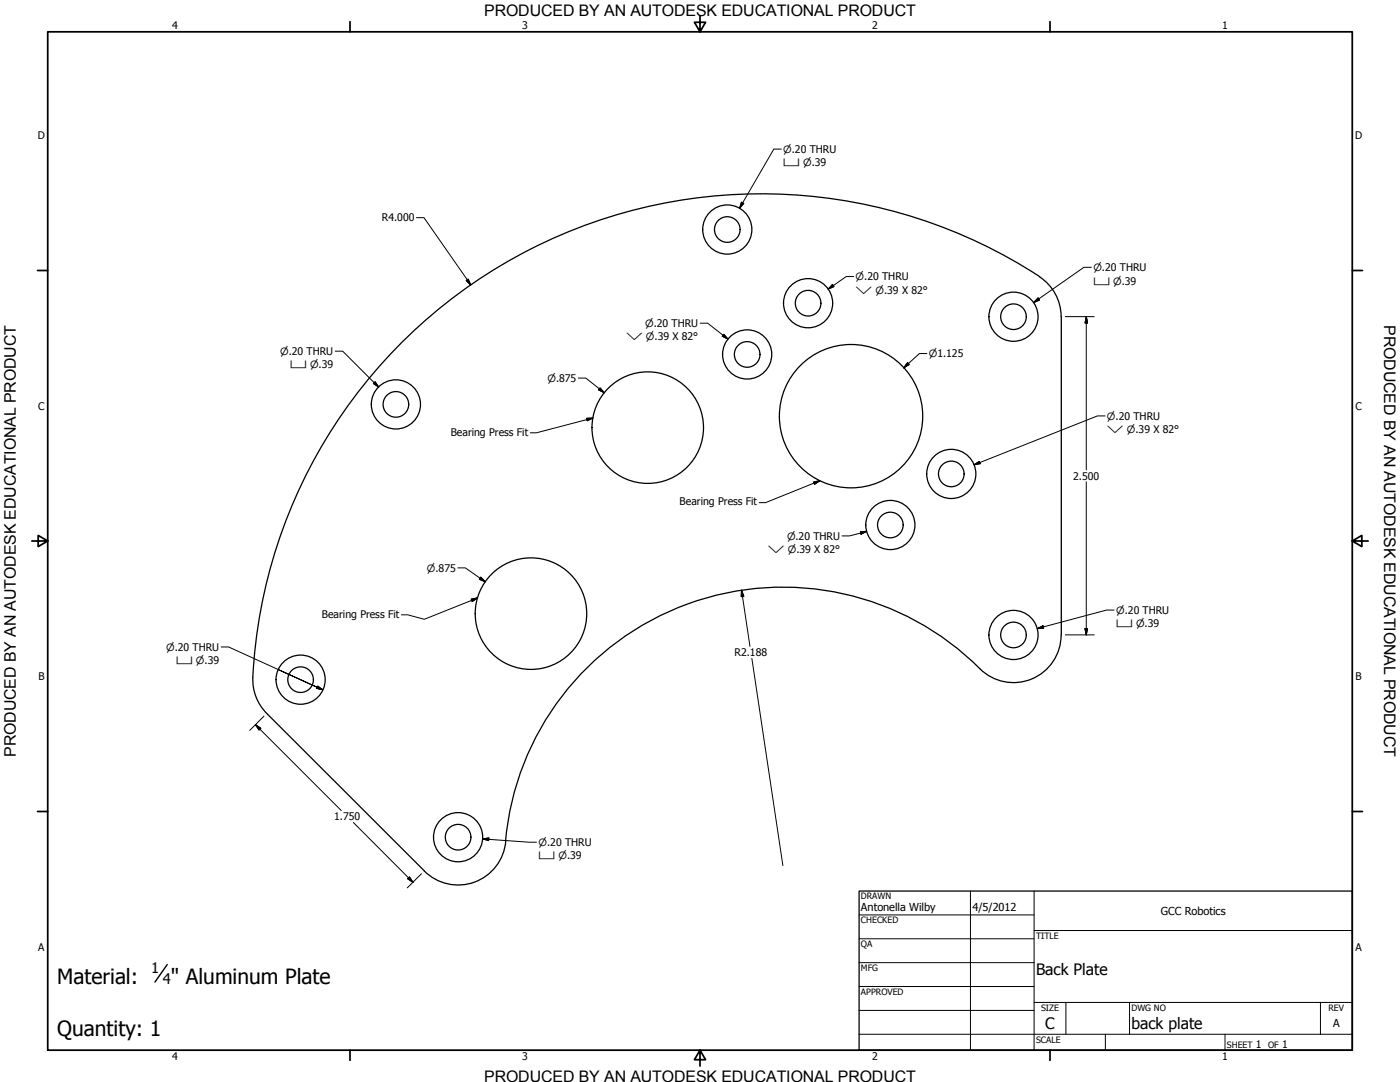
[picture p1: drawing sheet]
<svg xmlns="http://www.w3.org/2000/svg" width="559mm" height="432mm" viewBox="0 0 559 432" stroke-linecap="round" stroke-linejoin="round" font-family="sans-serif">
<!-- layer: Visible (ANSI) -->
<g fill="none" stroke="#000" stroke-width=".51">
<path d="M414.9 110.5a19 19 0 0 1 8.6 15.9M415 110.4a203.1 203.1 0 0 0-314 162.3 19.1 19.1 0 0 0 5.5 12l62.9 62.9a19.1 19.1 0 0 0 20 4.4 19.1 19.1 0 0 0 12.5-16.2M423.6 126.4l-.1 127a19 19 0 0 1-11.7 17.6 19 19 0 0 1-20.7-4.2M391.1 266.9a111.2 111.2 0 0 0-116.6-25.9 111.2 111.2 0 0 0-72.7 94.8"/>
<circle cx="290.3" cy="91.6" r="5.1"/>
<circle cx="290.3" cy="91.6" r="9.8"/>
<circle cx="322.5" cy="121" r="5.1"/>
<circle cx="322.5" cy="121" r="9.8"/>
<circle cx="404.5" cy="126.4" r="5.1"/>
<circle cx="404.5" cy="126.4" r="9.8"/>
<circle cx="298.2" cy="141.4" r="5.1"/>
<circle cx="298.2" cy="141.4" r="9.8"/>
<circle cx="158" cy="161.4" r="5.1"/>
<circle cx="158" cy="161.4" r="9.8"/>
<circle cx="258.5" cy="170.7" r="22.3"/>
<circle cx="339.7" cy="166.1" r="28.6"/>
<circle cx="379.7" cy="189.1" r="5.1"/>
<circle cx="379.7" cy="189.1" r="9.8"/>
<circle cx="355.4" cy="209.5" r="5.1"/>
<circle cx="355.4" cy="209.5" r="9.8"/>
<circle cx="211.9" cy="244.9" r="22.3"/>
<circle cx="404.5" cy="253.4" r="5.1"/>
<circle cx="404.5" cy="253.4" r="9.8"/>
<circle cx="120" cy="271.2" r="5.1"/>
<circle cx="120" cy="271.2" r="9.8"/>
<circle cx="182.8" cy="334.1" r="5.1"/>
<circle cx="182.8" cy="334.1" r="9.8"/>
</g>
<!-- layer: Border (ANSI) -->
<g fill="none" stroke="#000" stroke-width=".7">
<path d="M19 12.7h520.8v406.4h-520.8zM139.7 8.6v4.1M279.4 6.3v6.4l-2.2-3.8h4.4l-2.2 3.8M419.1 8.6v4.1M15 107.9h4M539.8 107.9h4M12.7 215.9h6.3l-3.8-2.2v4.4l3.8-2.2M539.8 215.9l3.8 2.2v-4.4l-3.8 2.2h6.3M15 323.8h4M539.8 323.8h4M139.7 419.1v4.1M279.4 419.1l2.2 3.8h-4.4l2.2-3.8v6.3"/>
<path d="M419.1 419.1v4.1"/>
</g>
<!-- layer: Title (ANSI) -->
<g fill="none" stroke="#000" stroke-width=".4">
<path d="M387.3 355.6v63.5M412.7 355.6v63.5M342.9 365.1h69.8M342.9 374.6h69.8M412.7 371.3h127.1M342.9 384.2h69.8M342.9 393.7h69.8M342.9 412.7h196.9M342.9 403.2h69.8M412.7 400h127.1M425.4 400v12.7M441.2 412.7v6.4"/>
<path d="M450.8 400v12.7M488.9 412.7v6.4M527 400v12.7"/>
</g>
<path d="M342.9 355.6h196.9v63.5h-196.9z" fill="none" stroke="#000" stroke-width=".51"/>
<!-- layer: Symbol (ANSI) -->
<path d="M66.7 384.9l-4.9 7" fill="none" stroke="#000" stroke-width=".57"/>
<!-- layer: Dimension (ANSI) -->
<g fill="none" stroke="#000" stroke-width=".4">
<path d="M166.2 86.9h3l18.7 26.8M186.1 112l.8-.6 1 2.3zM425.2 126.4h11.6M433.6 126.4l.5 2.5h-1zM433.6 126.4v61.1M230.8 150.9h3l7.4 5.8M239.5 154.8l1.7 1.9-2.2-1.1zM362.3 144.7l.6 .8-2.2 1.3zM370 141.1h-3l-6.3 5.7M433.6 192.3v61.1M182.8 226.6h2.9l8 5.6M191.9 230.3l1.8 1.9-2.4-1.1z"/>
<path d="M296 235.5l.9 2.4-1.1 .2zM296 235.5l3.3 22.4M425.2 253.4h11.6M433.1 250.9h1l-.5 2.5zM300.1 262.8l12.4 82.6M102 289.2l2.1 1.4-.7 .7zM102 289.2l34.2 34.3M105.3 285.8l-5.6 5.7M141 328.2l23.8 23.9M162.7 350.6l.7-.7 1.4 2.2zM168.2 348.7l-5.6 5.6"/>
</g>
<g fill="#000" stroke="#000" stroke-width=".4">
<path d="M186.1 112l1.8 1.7zM186.1 112l.8-.6 1 2.3zM433.6 126.4l.5 2.5zM433.6 126.4l.5 2.5h-1zM239 155.6l2.2 1.1zM239.5 154.8l1.7 1.9-2.2-1.1zM362.3 144.7l-1.6 2.1zM362.3 144.7l.6 .8-2.2 1.3zM191.3 231.1l2.4 1.1zM191.9 230.3l1.8 1.9-2.4-1.1zM296 235.5l.9 2.4zM296 235.5l.9 2.4-1.1 .2z"/>
<path d="M433.1 250.9l.5 2.5zM433.1 250.9h1l-.5 2.5zM102 289.2l2.1 1.4zM102 289.2l2.1 1.4-.7 .7zM162.7 350.6l2.1 1.5zM162.7 350.6l.7-.7 1.4 2.2z"/>
</g>
<!-- layer: Symbol (ANSI) -->
<g fill="none" stroke="#000" stroke-width=".4">
<path d="M311.8 59.5h-2.9l-13.7 23.6M296 80.7l.9 .5-1.7 1.9zM332.3 113.5l.6 .9-2.3 1zM340.7 110.4h-2.9l-7.2 5M414.3 118.9l.6 .9-2.3 1zM435.6 106.7h-3l-20 14.1M279.5 129h2.9l8.2 6.3M288.9 133.4l1.7 1.9-2.3-1.1zM133.8 140.1h3l14.3 14.3M149 153l.7-.7 1.4 2.1zM234.1 166.9l2.6-.1-2.3 1.1zM236.7 166.8l-22.6 5.9h-2.5"/>
<path d="M441.1 166h-3.1l-49.2 19.5M324.7 192.3l2.6-.5-2.2 1.4zM327.3 191.8l-21.7 8.8h-2.6M388.8 185.5l2.1-1.4 .4 .9zM343.4 212.2l2.5-.2-2.2 1.2zM345.9 212l-6.8 1.9h-3M188.1 239.1l2.5-.5-2.1 1.4zM190.6 238.6l-21.2 8.5-6.6-1.7h-2.6M88.3 258.2h2.9l35.4 16.1-15.5-7.1M414 250.9l2.3-1.2 .3 1zM444.7 243.5h-3l-27.7 7.4M126.6 274.3l2.2 1"/>
<path d="M126.8 273.8l2 1.5-2.4-.6zM192.6 334.8l2.5-.3-.1 1zM192.6 334.8l21.5 1.3"/>
</g>
<g fill="#000" stroke="#000" stroke-width=".4">
<path d="M296 80.7l-.8 2.4zM296 80.7l.9 .5-1.7 1.9zM332.3 113.5l-1.7 1.9zM332.3 113.5l.6 .9-2.3 1zM414.3 118.9l-1.7 1.9zM414.3 118.9l.6 .9-2.3 1zM288.3 134.2l2.3 1.1zM288.9 133.4l1.7 1.9-2.3-1.1zM149 153l2.1 1.4zM149 153l.7-.7 1.4 2.1zM234.4 167.9l2.3-1.1zM234.1 166.9l2.6-.1-2.3 1.1z"/>
<path d="M325.1 193.2l2.2-1.4zM324.7 192.3l2.6-.5-2.2 1.4zM388.8 185.5l2.1-1.4zM388.8 185.5l2.1-1.4 .4 .9zM343.7 213.2l2.2-1.2zM343.4 212.2l2.5-.2-2.2 1.2zM188.5 240l2.1-1.4zM188.1 239.1l2.5-.5-2.1 1.4zM414 250.9l2.3-1.2zM414 250.9l2.3-1.2 .3 1zM126.4 274.7l2.4 .6zM126.8 273.8l2 1.5-2.4-.6z"/>
<path d="M192.6 334.8l2.5-.3zM192.6 334.8l2.5-.3-.1 1z"/>
</g>
<g font-size="8.4">
<text x="22.9" y="392.7">Material:</text>
<text x="68.2" y="392.7">&quot; Aluminum Plate</text>
<text x="22.9" y="413.5">Quantity: 1</text>
</g>
<g font-size="6.4">
<text x="552.4" y="129.8" transform="rotate(90 552.4 129.8)">PRODUCED BY AN AUTODESK EDUCATIONAL PRODUCT</text>
<text x="6.3" y="302" transform="rotate(-90 6.3 302)">PRODUCED BY AN AUTODESK EDUCATIONAL PRODUCT</text>
</g>
<g font-size="6.3">
<text x="193.3" y="6.3">PRODUCED BY AN AUTODESK EDUCATIONAL PRODUCT</text>
<text x="413.5" y="389.1">Back Plate</text>
<text x="417.2" y="410.6">C</text>
<text x="451.6" y="410.7">back plate</text>
<text x="193.3" y="431.8">PRODUCED BY AN AUTODESK EDUCATIONAL PRODUCT</text>
</g>
<g font-size="5.8">
<text x="60.4" y="388.4">1</text>
<text x="65" y="392.7">4</text>
</g>
<g font-size="4.4">
<text x="343.7" y="363.5">Antonella Wilby</text>
<text x="388.1" y="363.7">4/5/2012</text>
<text x="463.4" y="365.1">GCC Robotics</text>
<text x="532.1" y="409.9">A</text>
</g>
<g font-size="4.2">
<text x="68.7" y="11.7">4</text>
<text x="208.4" y="11.7">3</text>
<text x="348.1" y="11.7">2</text>
<text x="487.8" y="11.7">1</text>
<text x="15.1" y="55.5">D</text>
<text x="540.9" y="55.5">D</text>
<text x="152.5" y="88.3">R4.000</text>
<text x="15.2" y="163.4">C</text>
<text x="541" y="163.4">C</text>
<text x="179.9" y="173.9">Bearing Press Fit</text>
<text x="428.4" y="191.4">2.500</text>
<text x="271.3" y="201.7">Bearing Press Fit</text>
<text x="128.5" y="246.5">Bearing Press Fit</text>
<text x="293.2" y="261.9">R2.188</text>
<text x="15.3" y="271.4">B</text>
<text x="541.1" y="271.4">B</text>
<text x="133.4" y="327.4">1.750</text>
<text x="15.2" y="379.3">A</text>
<text x="541" y="379.3">A</text>
<text x="501.3" y="418.3">1</text>
<text x="511.8" y="418.3">1</text>
<text x="68.7" y="423.2">4</text>
<text x="208.4" y="423.2">3</text>
<text x="348.1" y="423.2">2</text>
<text x="487.8" y="423.2">1</text>
</g>
<g font-size="4">
<text x="312.6" y="61">⌀.20 THRU</text>
<text x="312.6" y="66.4">⌴ ⌀.39</text>
<text x="341.5" y="111.9">⌀.20 THRU</text>
<text x="436.4" y="108.2">⌀.20 THRU</text>
<text x="436.4" y="113.5">⌴ ⌀.39</text>
<text x="341.5" y="117.2">⌵ ⌀.39 X 82°</text>
<text x="257.5" y="130.5">⌀.20 THRU</text>
<text x="249.9" y="135.8">⌵ ⌀.39 X 82°</text>
<text x="111.8" y="141.7">⌀.20 THRU</text>
<text x="370.8" y="142.6">⌀1.125</text>
<text x="115.8" y="147">⌴ ⌀.39</text>
<text x="218.5" y="152.3">⌀.875</text>
<text x="441.8" y="167.5">⌀.20 THRU</text>
<text x="441.8" y="172.8">⌵ ⌀.39 X 82°</text>
<text x="314.1" y="215.4">⌀.20 THRU</text>
<text x="306.5" y="220.7">⌵ ⌀.39 X 82°</text>
<text x="170.4" y="228.1">⌀.875</text>
<text x="445.5" y="245">⌀.20 THRU</text>
<text x="445.5" y="250.3">⌴ ⌀.39</text>
<text x="66.3" y="259.7">⌀.20 THRU</text>
<text x="70.3" y="265">⌴ ⌀.39</text>
<text x="214.9" y="337.6">⌀.20 THRU</text>
<text x="214.9" y="343">⌴ ⌀.39</text>
</g>
<g font-size="3.5">
<text x="343.7" y="358.9">DRAWN</text>
<text x="343.7" y="368.5">CHECKED</text>
<text x="413.5" y="374.6">TITLE</text>
<text x="343.7" y="378">QA</text>
<text x="343.7" y="387.5">MFG</text>
<text x="343.7" y="397.1">APPROVED</text>
<text x="415.5" y="403.4">SIZE</text>
<text x="451.6" y="403.4">DWG NO</text>
<text x="530.3" y="403.4">REV</text>
<text x="413.5" y="416.1">SCALE</text>
<text x="489.7" y="418.3">SHEET</text>
<text x="506.2" y="418.3">OF</text>
</g>
</svg>
